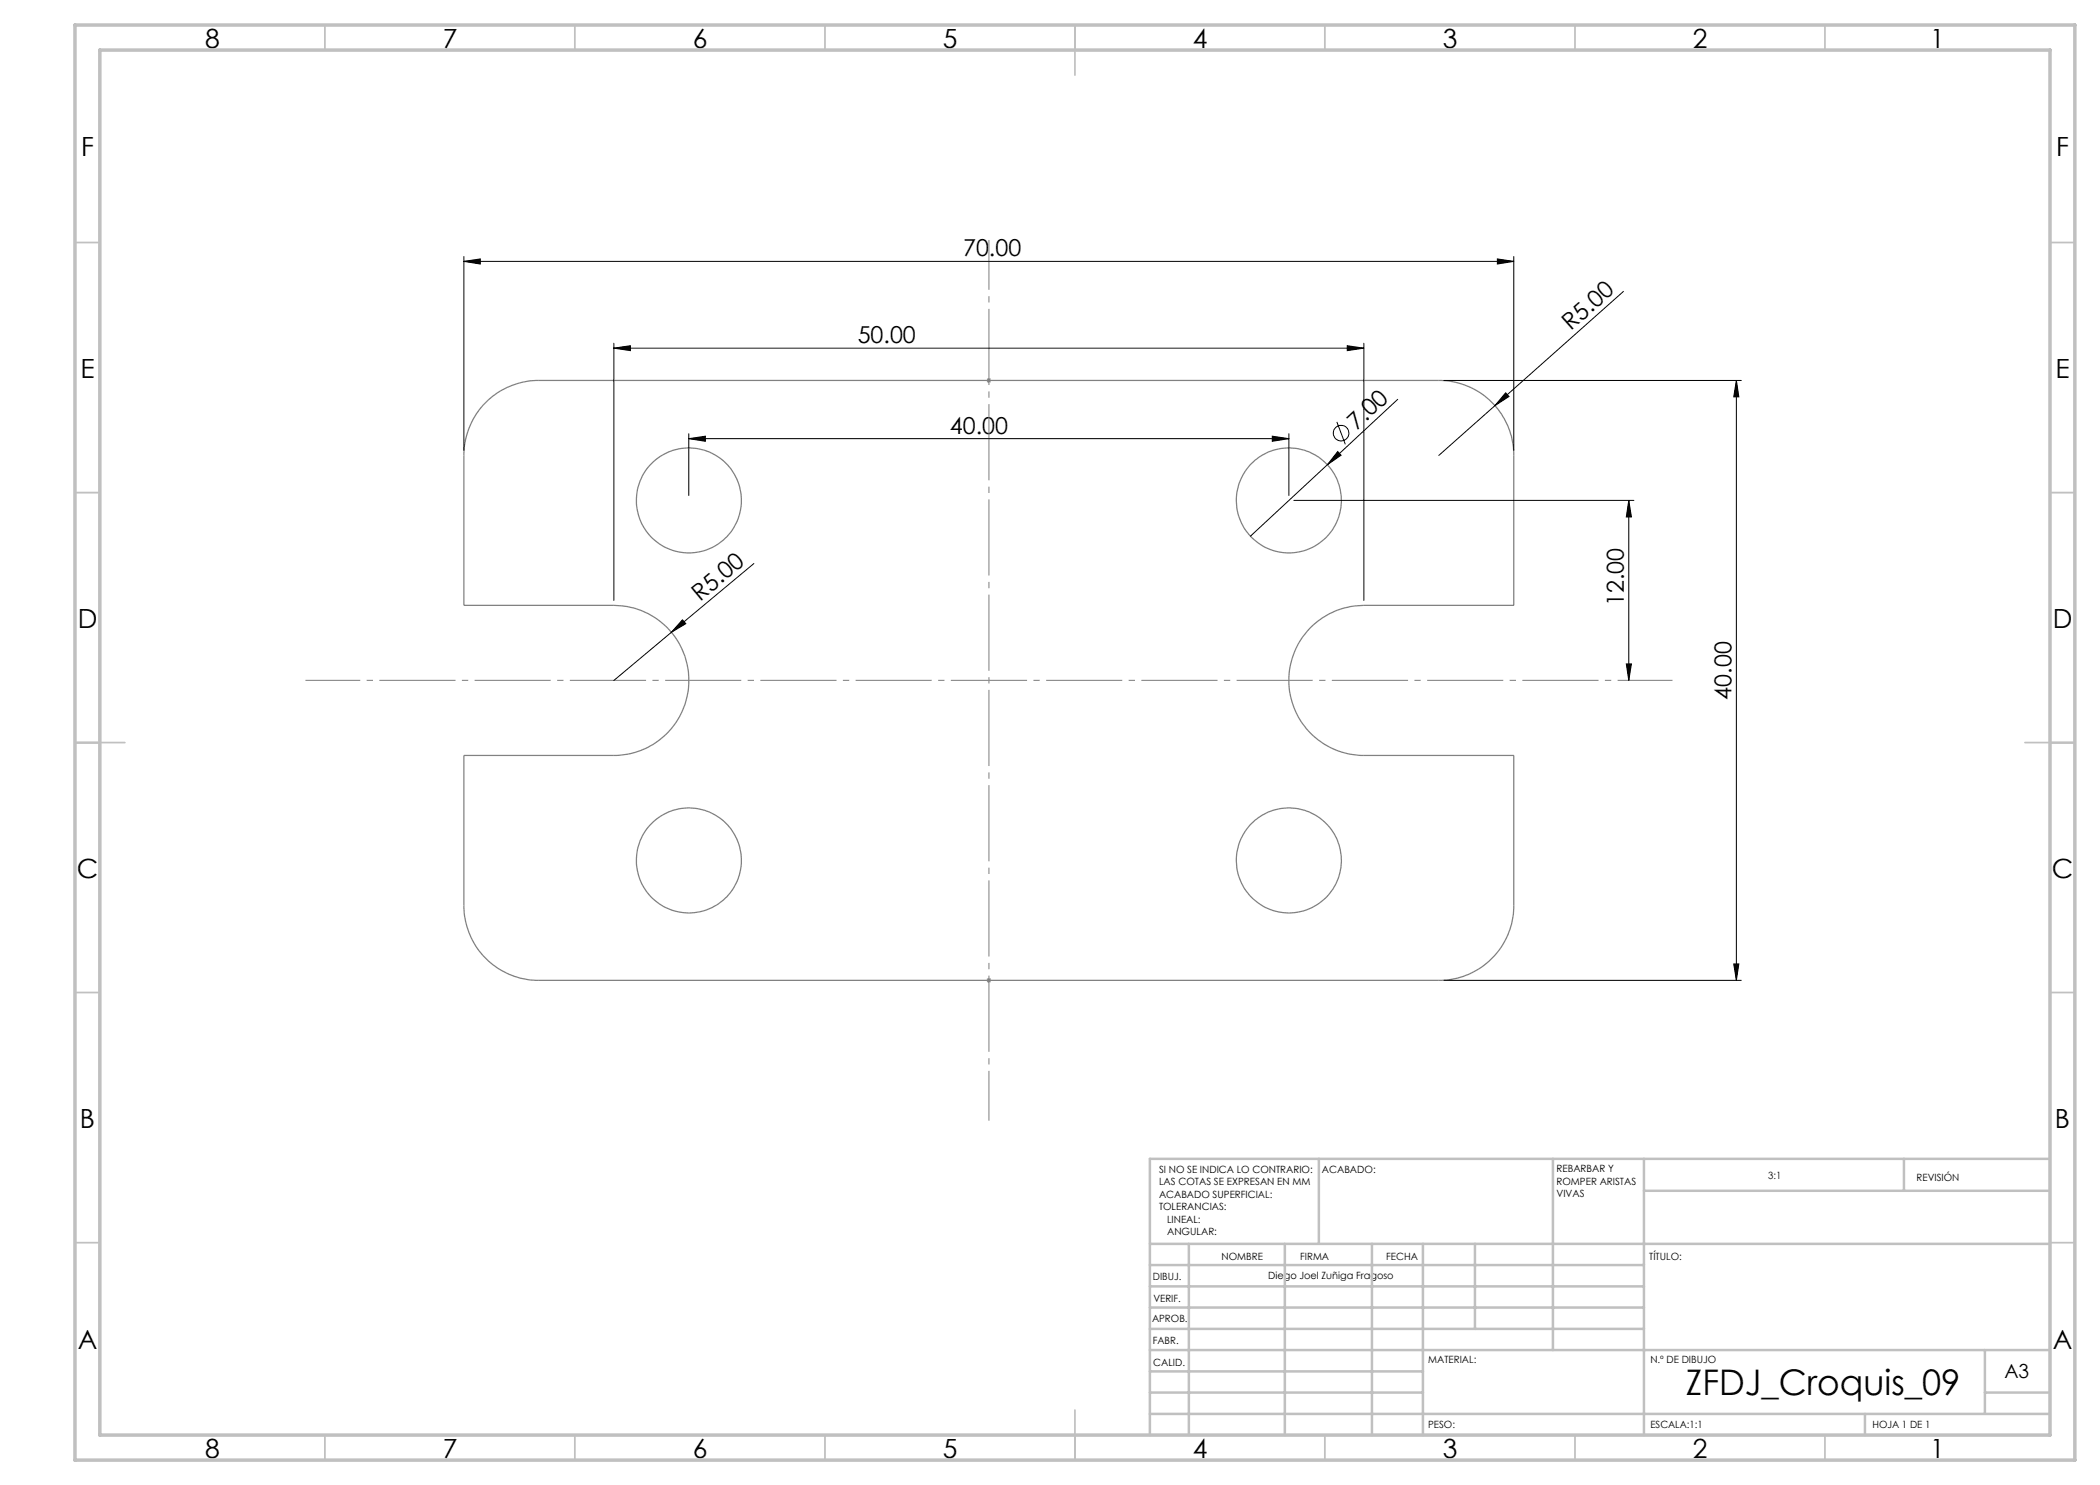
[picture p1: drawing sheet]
<svg xmlns="http://www.w3.org/2000/svg" width="420mm" height="297mm" viewBox="0 0 420 297" stroke-linecap="round" stroke-linejoin="round" font-family="sans-serif">
<g fill="none" stroke="#000" stroke-width=".2">
<path d="M92.8 52.3l3.3-.5v1zM92.8 51.3v38.8M92.8 52.3h210M299.5 51.8l3.3 .5-3.3 .5zM302.8 51.3v38.8M324.7 58.3l-36.9 32.8M122.8 69.6l3.3-.5v1zM122.8 68.6v51.5M122.8 69.6h150M269.5 69.1l3.3 .5-3.3 .5zM272.8 68.6v51.5M279.5 79.9l-29.4 27.3"/>
<path d="M288.8 76.1h59.5M301.1 78.6l.7 .7-2.8 1.8zM347.3 76.1v120M347.3 76.1l.5 3.3h-1.1zM137.8 87.7l3.3-.5v1.1zM137.8 86.7v12.4M137.8 87.7h120M254.5 87.2l3.3 .5-3.3 .6zM257.8 86.7v12.4M267.4 84.4l1.7 4.5M267.5 90.3l.7 .7-2.7 2zM150.8 112.7l-16.5 13.8"/>
<path d="M258.8 100.1h68M325.8 100.1v36M325.8 100.1l.5 3.3h-1zM134.3 126.5l-11.5 9.6M136.5 124l.7 .7-2.9 1.8zM325.3 132.8h1l-.5 3.3zM288.8 196.1h59.5M346.7 192.8h1.1l-.5 3.3z"/>
<circle cx="268.2" cy="86.6" r="1.55"/>
</g>
<path d="M197.3 76.1h1M197.4 75.7l.7 .7M197.8 75.6v1M198.1 75.7l-.7 .7M197.3 196.1h1M197.4 195.7l.7 .7M197.8 195.6v1M198.1 195.7l-.7 .7" fill="none" stroke="#808080" stroke-width=".2"/>
<g fill="none" stroke="#808080" stroke-width=".25">
<path d="M96.6 81.1a15 15 0 0 1 11.2-5h180a15 15 0 0 1 15 15v30h-30a15 15 0 0 0-15 15 15 15 0 0 0 15 15h30v30a15 15 0 0 1-15 15h-180a15 15 0 0 1-15-15v-30h30a15 15 0 0 0 15-15 15 15 0 0 0-15-15h-30v-30a15.1 15.1 0 0 1 3.8-10z"/>
<circle cx="137.8" cy="100.1" r="10.5"/>
<circle cx="257.8" cy="100.1" r="10.5"/>
<circle cx="137.8" cy="172.1" r="10.5"/>
<circle cx="257.8" cy="172.1" r="10.5"/>
</g>
<path d="M61.1 136.1h273.4" fill="none" stroke="#808080" stroke-width=".2" stroke-dasharray="15.2 1.3 1.3 1.3" stroke-dashoffset="4.3" stroke-linecap="butt"/>
<path d="M197.8 48v176.1" fill="none" stroke="#808080" stroke-width=".2" stroke-dasharray="15.2 1.3 1.3 1.3" stroke-dashoffset="5.3" stroke-linecap="butt"/>
<g fill="none" stroke="#c0c0c0" stroke-width=".35">
<path d="M65 5v5M115 5v5M165 5v5M215 5v10M265 5v5M315 5v5M365 5v5M15 48.5h5M410 48.5h5M15 98.5h5M410 98.5h5M15 148.5h10"/>
<path d="M405 148.5h10M15 198.5h5M410 198.5h5M15 248.5h5M410 248.5h5M65 287v5M115 287v5M165 287v5M215 282v10M265 287v5M315 287v5M365 287v5"/>
</g>
<g fill="none" stroke="#c0c0c0" stroke-width=".5">
<path d="M263.8 231.8v17M310.6 231.8v38.2M328.8 231.8v55.2M328.8 238.2h81.2M380.8 231.8v6.4M410 231.8h-180v55.2M230 248.8h180M230 257.3h98.8M230 253h98.8M237.8 248.8v38.2M257 248.8v38.2M274.4 248.8v38.2"/>
<path d="M284.6 248.8v38.2M295 248.8v17M230 265.8h98.8M230 261.5h98.8M230 278.5h54.6M230 274.3h54.6M230 270h180M397 278.5h13M397 270v12.8M230 282.8h180M373 282.8v4.2"/>
</g>
<path d="M15 5h400v287h-400zM20 10h390v277h-390z" fill="none" stroke="#c0c0c0" stroke-width=".7"/>
<g fill="#000">
<path d="M267.5 90.3l.7 .7-2.7 2zM301.1 78.6l.7 .7-2.8 1.8zM136.5 124l.7 .7-2.9 1.8z"/>
<path d="M92.8 52.3l3.3-.5v1zM299.5 51.8l3.3 .5-3.3 .5z"/>
<path d="M122.8 69.6l3.3-.5v1zM269.5 69.1l3.3 .5-3.3 .5z"/>
<path d="M347.3 76.1l.5 3.3h-1.1zM346.7 192.8h1.1l-.5 3.3zM325.8 100.1l.5 3.3h-1zM325.3 132.8h1l-.5 3.3z"/>
<path d="M137.8 87.7l3.3-.5v1.1zM254.5 87.2l3.3 .5-3.3 .6z"/>
</g>
<text font-size="7.1" x="337.2" y="279">ZFDJ_Croquis_09</text>
<g font-size="5.3">
<text x="41" y="9.5">8</text>
<text x="88.5" y="9.5">7</text>
<text x="138.5" y="9.5">6</text>
<text x="188.5" y="9.5">5</text>
<text x="238.5" y="9.5">4</text>
<text x="288.5" y="9.5">3</text>
<text x="338.5" y="9.5">2</text>
<text x="386" y="9.5">1</text>
<text x="16.2" y="31.3">F</text>
<text x="411.2" y="31.3">F</text>
<text x="16.1" y="75.5">E</text>
<text x="411.1" y="75.5">E</text>
<text x="15.5" y="125.5">D</text>
<text x="410.5" y="125.5">D</text>
<text x="15.4" y="175.5">C</text>
<text x="410.4" y="175.5">C</text>
<text x="16" y="225.5">B</text>
<text x="411" y="225.5">B</text>
<text x="15.5" y="269.8">A</text>
<text x="410.5" y="269.8">A</text>
<text x="41" y="291.5">8</text>
<text x="88.5" y="291.5">7</text>
<text x="138.5" y="291.5">6</text>
<text x="188.5" y="291.5">5</text>
<text x="238.5" y="291.5">4</text>
<text x="288.5" y="291.5">3</text>
<text x="338.5" y="291.5">2</text>
<text x="386" y="291.5">1</text>
</g>
<g font-size="4.7">
<text x="192.6" y="51.3">70.00</text>
<text x="171.5" y="68.6">50.00</text>
<text x="314.2" y="66.3" transform="rotate(-42 314.2 66.3)">R5.00</text>
<text x="190" y="86.7">40.00</text>
<text x="271.3" y="86.1" transform="rotate(-43 271.3 86.1)">7.00</text>
<text x="140" y="120.4" transform="rotate(-40 140 120.4)">R5.00</text>
<text x="324.8" y="121.2" transform="rotate(-90 324.8 121.2)">12.00</text>
<text x="346.3" y="139.9" transform="rotate(-90 346.3 139.9)">40.00</text>
</g>
<text font-size="3.9" x="400.9" y="275.5">A3</text>
<g font-size="2">
<text x="231.8" y="234.6">SI NO SE INDICA LO CONTRARIO:</text>
<text x="231.8" y="237.1">LAS COTAS SE EXPRESAN EN MM</text>
<text x="231.8" y="239.6">ACABADO SUPERFICIAL:</text>
<text x="264.4" y="234.6">ACABADO:</text>
<text x="311.3" y="234.5">REBARBAR Y</text>
<text x="311.3" y="237">ROMPER ARISTAS</text>
<text x="311.3" y="239.5">VIVAS</text>
<text x="353.7" y="235.8">3:1</text>
<text x="383.3" y="236.2">REVISIÓN</text>
<text x="231.8" y="242.1">TOLERANCIAS:</text>
<text x="233.4" y="244.6">LINEAL:</text>
<text x="233.4" y="247.1">ANGULAR:</text>
<text x="244.3" y="252">NOMBRE</text>
<text x="260" y="251.9">FIRMA</text>
<text x="277.2" y="251.9">FECHA</text>
<text x="329.9" y="251.9">TÍTULO:</text>
<text x="230.6" y="256.1">DIBUJ.</text>
<text x="253.7" y="255.9">Diego Joel Zuñiga Fragoso</text>
<text x="230.7" y="260.3">VERIF.</text>
<text x="230.4" y="264.4">APROB.</text>
<text x="230.5" y="268.8">FABR.</text>
<text x="230.7" y="273.1">CALID.</text>
<text x="285.6" y="272.5">MATERIAL:</text>
<text x="330.1" y="272.5">N.º DE DIBUJO</text>
<text x="285.6" y="285.5">PESO:</text>
<text x="330.1" y="285.6">ESCALA:1:1</text>
<text x="374.5" y="285.6">HOJA 1 DE 1</text>
</g>
</svg>
